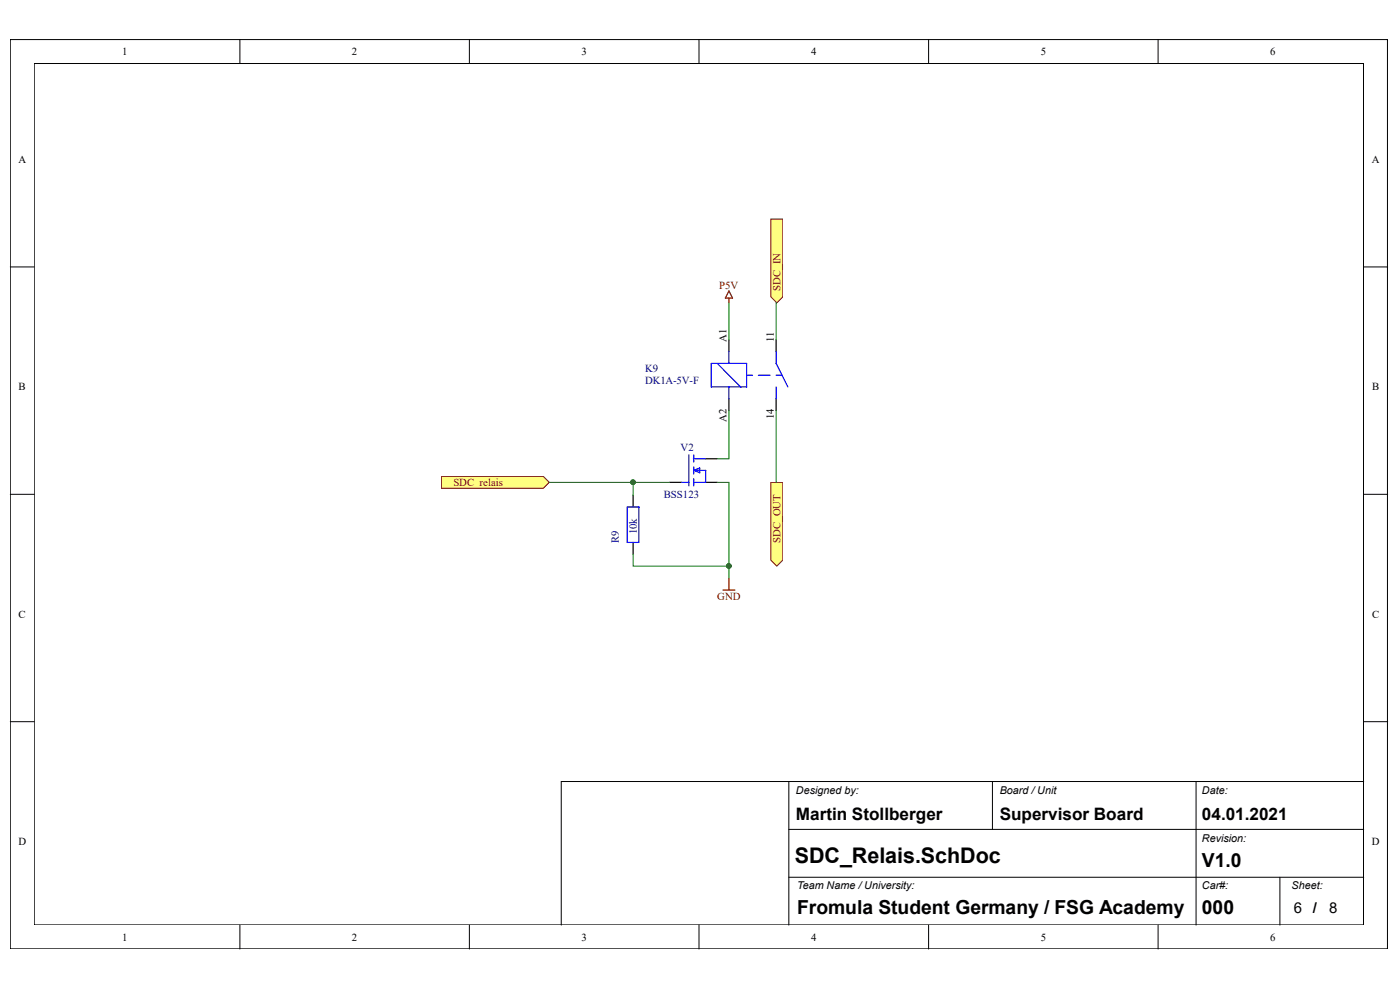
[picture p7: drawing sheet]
<svg xmlns="http://www.w3.org/2000/svg" width="297mm" height="210mm" viewBox="0 0 297 210" stroke-linecap="round" stroke-linejoin="round" font-family="sans-serif">
<path d="M2.2 8.4h292.1v192.9h-292.1z" fill="none" stroke="#000" stroke-width=".21"/>
<path d="M7.3 13.5h282v182.7h-282z" fill="#fff"/>
<g fill="none" stroke="#000" stroke-width=".21">
<path d="M7.3 13.5h282v182.7h-282zM50.9 8.4v5.1M99.6 8.4v5.1M148.3 8.4v5.1M197 8.4v5.1M245.7 8.4v5.1M2.2 56.6h5.1M289.3 56.6h5.1M2.2 104.9h5.1M289.3 104.9h5.1M2.2 153.1h5.1M289.3 153.1h5.1"/>
<path d="M167.3 165.8v30.4M167.3 175.9h122M210.5 165.8v10.1M253.7 165.8v30.4M289.3 165.8h-170.2v30.4M50.9 196.2v5.1M99.6 196.2v5.1M148.3 196.2v5.1M167.3 186.1h122M197 196.2v5.1M245.7 196.2v5.1M271.5 186.1v10.1"/>
</g>
<path d="M93.7 101h21.6l1.2 1.3-1.2 1.3h-21.6z" fill-rule="evenodd" fill="#ffff80"/>
<path d="M93.7 101h21.6l1.2 1.3-1.2 1.3h-21.6z" fill="none" stroke="#800000" stroke-width=".21"/>
<path d="M163.5 46.5h2.6v16.5l-1.3 1.2-1.3-1.2z" fill-rule="evenodd" fill="#ffff80"/>
<path d="M163.5 46.5h2.6v16.5l-1.3 1.2-1.3-1.2z" fill="none" stroke="#800000" stroke-width=".21"/>
<path d="M163.5 102.3h2.6v16.5l-1.3 1.3-1.3-1.3z" fill-rule="evenodd" fill="#ffff80"/>
<path d="M163.5 102.3h2.6v16.5l-1.3 1.3-1.3-1.3z" fill="none" stroke="#800000" stroke-width=".21"/>
<path d="M154.6 72.1v2.5M164.6 72.1v2.5M149.6 97.3h2.5M154.6 84.6v2.5M164.6 84.6v2.5M134.3 105.1v2.4M134.3 115.1v2.4M142.1 102.3h2.5M149.6 102.3h2.5" fill="none" stroke="#000" stroke-width=".25"/>
<g fill="none" stroke="#00f" stroke-width=".25">
<path d="M150.9 77.1h7.5v5h-7.5zM152.1 77.1l5 5M154.6 74.6v2.5M158.4 79.6h1.2M160.9 79.6h2.5M164.6 79.6h1.3M164.6 74.6v2.5l2.5 5M146.2 96.5v6.6M147.1 97.3h2.5M147.2 99.8l1.2-.5v1zM147.2 99.8h2.5v2.5h-2.5M147.2 96.5v1.5"/>
<path d="M147.2 99v1.5M154.6 82.1v2.5M164.6 82.1v2.5M133.1 107.5h2.5v7.6h-2.5zM144.6 102.3h1.6M147.2 101.6v1.5"/>
</g>
<path d="M154.6 61.7l.8 1.5h-1.5zM154.6 63.2v1M153.4 125.2h2.5M154.6 122.6v2.6" fill="none" stroke="#800000" stroke-width=".25"/>
<path d="M116.5 102.3h17.8" fill="none" stroke="#008000" stroke-width=".21"/>
<circle cx="134.3" cy="102.3" r=".48" fill="#008000"/>
<g fill="none" stroke="#008000" stroke-width=".21">
<path d="M142.1 102.3h-7.8v2.8"/>
<circle cx="134.3" cy="102.3" r=".48"/>
</g>
<circle cx="134.3" cy="102.3" r=".48" fill="#008000"/>
<g fill="none" stroke="#008000" stroke-width=".21">
<path d="M134.3 117.5v2.6h20.3v2.5"/>
<circle cx="134.3" cy="102.3" r=".48"/>
</g>
<circle cx="154.6" cy="120.1" r=".48" fill="#008000"/>
<g fill="none" stroke="#008000" stroke-width=".21">
<path d="M152.1 102.3h2.5v17.8"/>
<circle cx="154.6" cy="120.1" r=".48"/>
</g>
<circle cx="154.6" cy="120.1" r=".48" fill="#008000"/>
<g fill="none" stroke="#008000" stroke-width=".21">
<path d="M154.6 64.2v7.9M164.8 64.2h-.2v7.9M154.6 87.1v10.2h-2.5M164.6 87.1v15.2h.2"/>
<circle cx="154.6" cy="120.1" r=".48"/>
</g>
<text font-size="4.6" x="168.6" y="183.1">SDC_Relais.SchDoc</text>
<g font-size="4.1">
<text x="255" y="183.9">V1.0</text>
<text x="169.1" y="194">Fromula Student Germany / FSG Academy</text>
<text x="255" y="194">000</text>
</g>
<g font-size="3.6">
<text x="168.9" y="173.9">Martin Stollberger</text>
<text x="212.1" y="173.9">Supervisor Board</text>
<text x="255" y="173.9">04.01.2021</text>
</g>
<g font-size="3.2">
<text x="274.5" y="193.7">6</text>
<text x="278.5" y="193.7">/</text>
<text x="282" y="193.7">8</text>
</g>
<g font-size="2.3">
<text x="25.9" y="11.7">1</text>
<text x="74.7" y="11.7">2</text>
<text x="123.4" y="11.7">3</text>
<text x="172.1" y="11.7">4</text>
<text x="220.8" y="11.7">5</text>
<text x="269.5" y="11.7">6</text>
<text x="3.9" y="34.5">A</text>
<text x="291" y="34.5">A</text>
<text x="154.1" y="72.6" transform="rotate(-90 154.1 72.6)">A1</text>
<text x="164.2" y="72.6" transform="rotate(-90 164.2 72.6)">11</text>
<text x="4" y="82.8">B</text>
<text x="291.1" y="82.8">B</text>
<text x="154.1" y="89.4" transform="rotate(-90 154.1 89.4)">A2</text>
<text x="164.2" y="88.9" transform="rotate(-90 164.2 88.9)">14</text>
<text x="4" y="131">C</text>
<text x="291.1" y="131">C</text>
<text x="168.9" y="168.5">Designed by:</text>
<text x="212.1" y="168.5">Board / Unit</text>
<text x="255" y="168.5">Date:</text>
<text x="3.9" y="179.3">D</text>
<text x="255" y="178.6">Revision:</text>
<text x="291" y="179.3">D</text>
<text x="169.1" y="188.7">Team Name / University:</text>
<text x="255" y="188.7">Car#:</text>
<text x="274" y="188.7">Sheet:</text>
<text x="25.9" y="199.5">1</text>
<text x="74.7" y="199.5">2</text>
<text x="123.4" y="199.5">3</text>
<text x="172.1" y="199.5">4</text>
<text x="220.8" y="199.5">5</text>
<text x="269.5" y="199.5">6</text>
</g>
<g font-size="2.3" fill="#800000">
<text x="152.6" y="61.2">P5V</text>
<text x="165.6" y="61.7" transform="rotate(-90 165.6 61.7)">SDC_IN</text>
<text x="96.2" y="103.1">SDC_relais</text>
<text x="165.6" y="115.2" transform="rotate(-90 165.6 115.2)">SDC_OUT</text>
<text x="152.2" y="127.2">GND</text>
</g>
<g font-size="2.3" fill="#000080">
<text x="136.9" y="79">K9</text>
<text x="136.9" y="81.5">DK1A-5V-F</text>
<text x="144.4" y="95.7">V2</text>
<text x="140.8" y="105.6">BSS123</text>
<text x="135.1" y="113.4" transform="rotate(-90 135.1 113.4)">10k</text>
<text x="131.3" y="115.1" transform="rotate(-90 131.3 115.1)">R9</text>
</g>
</svg>
